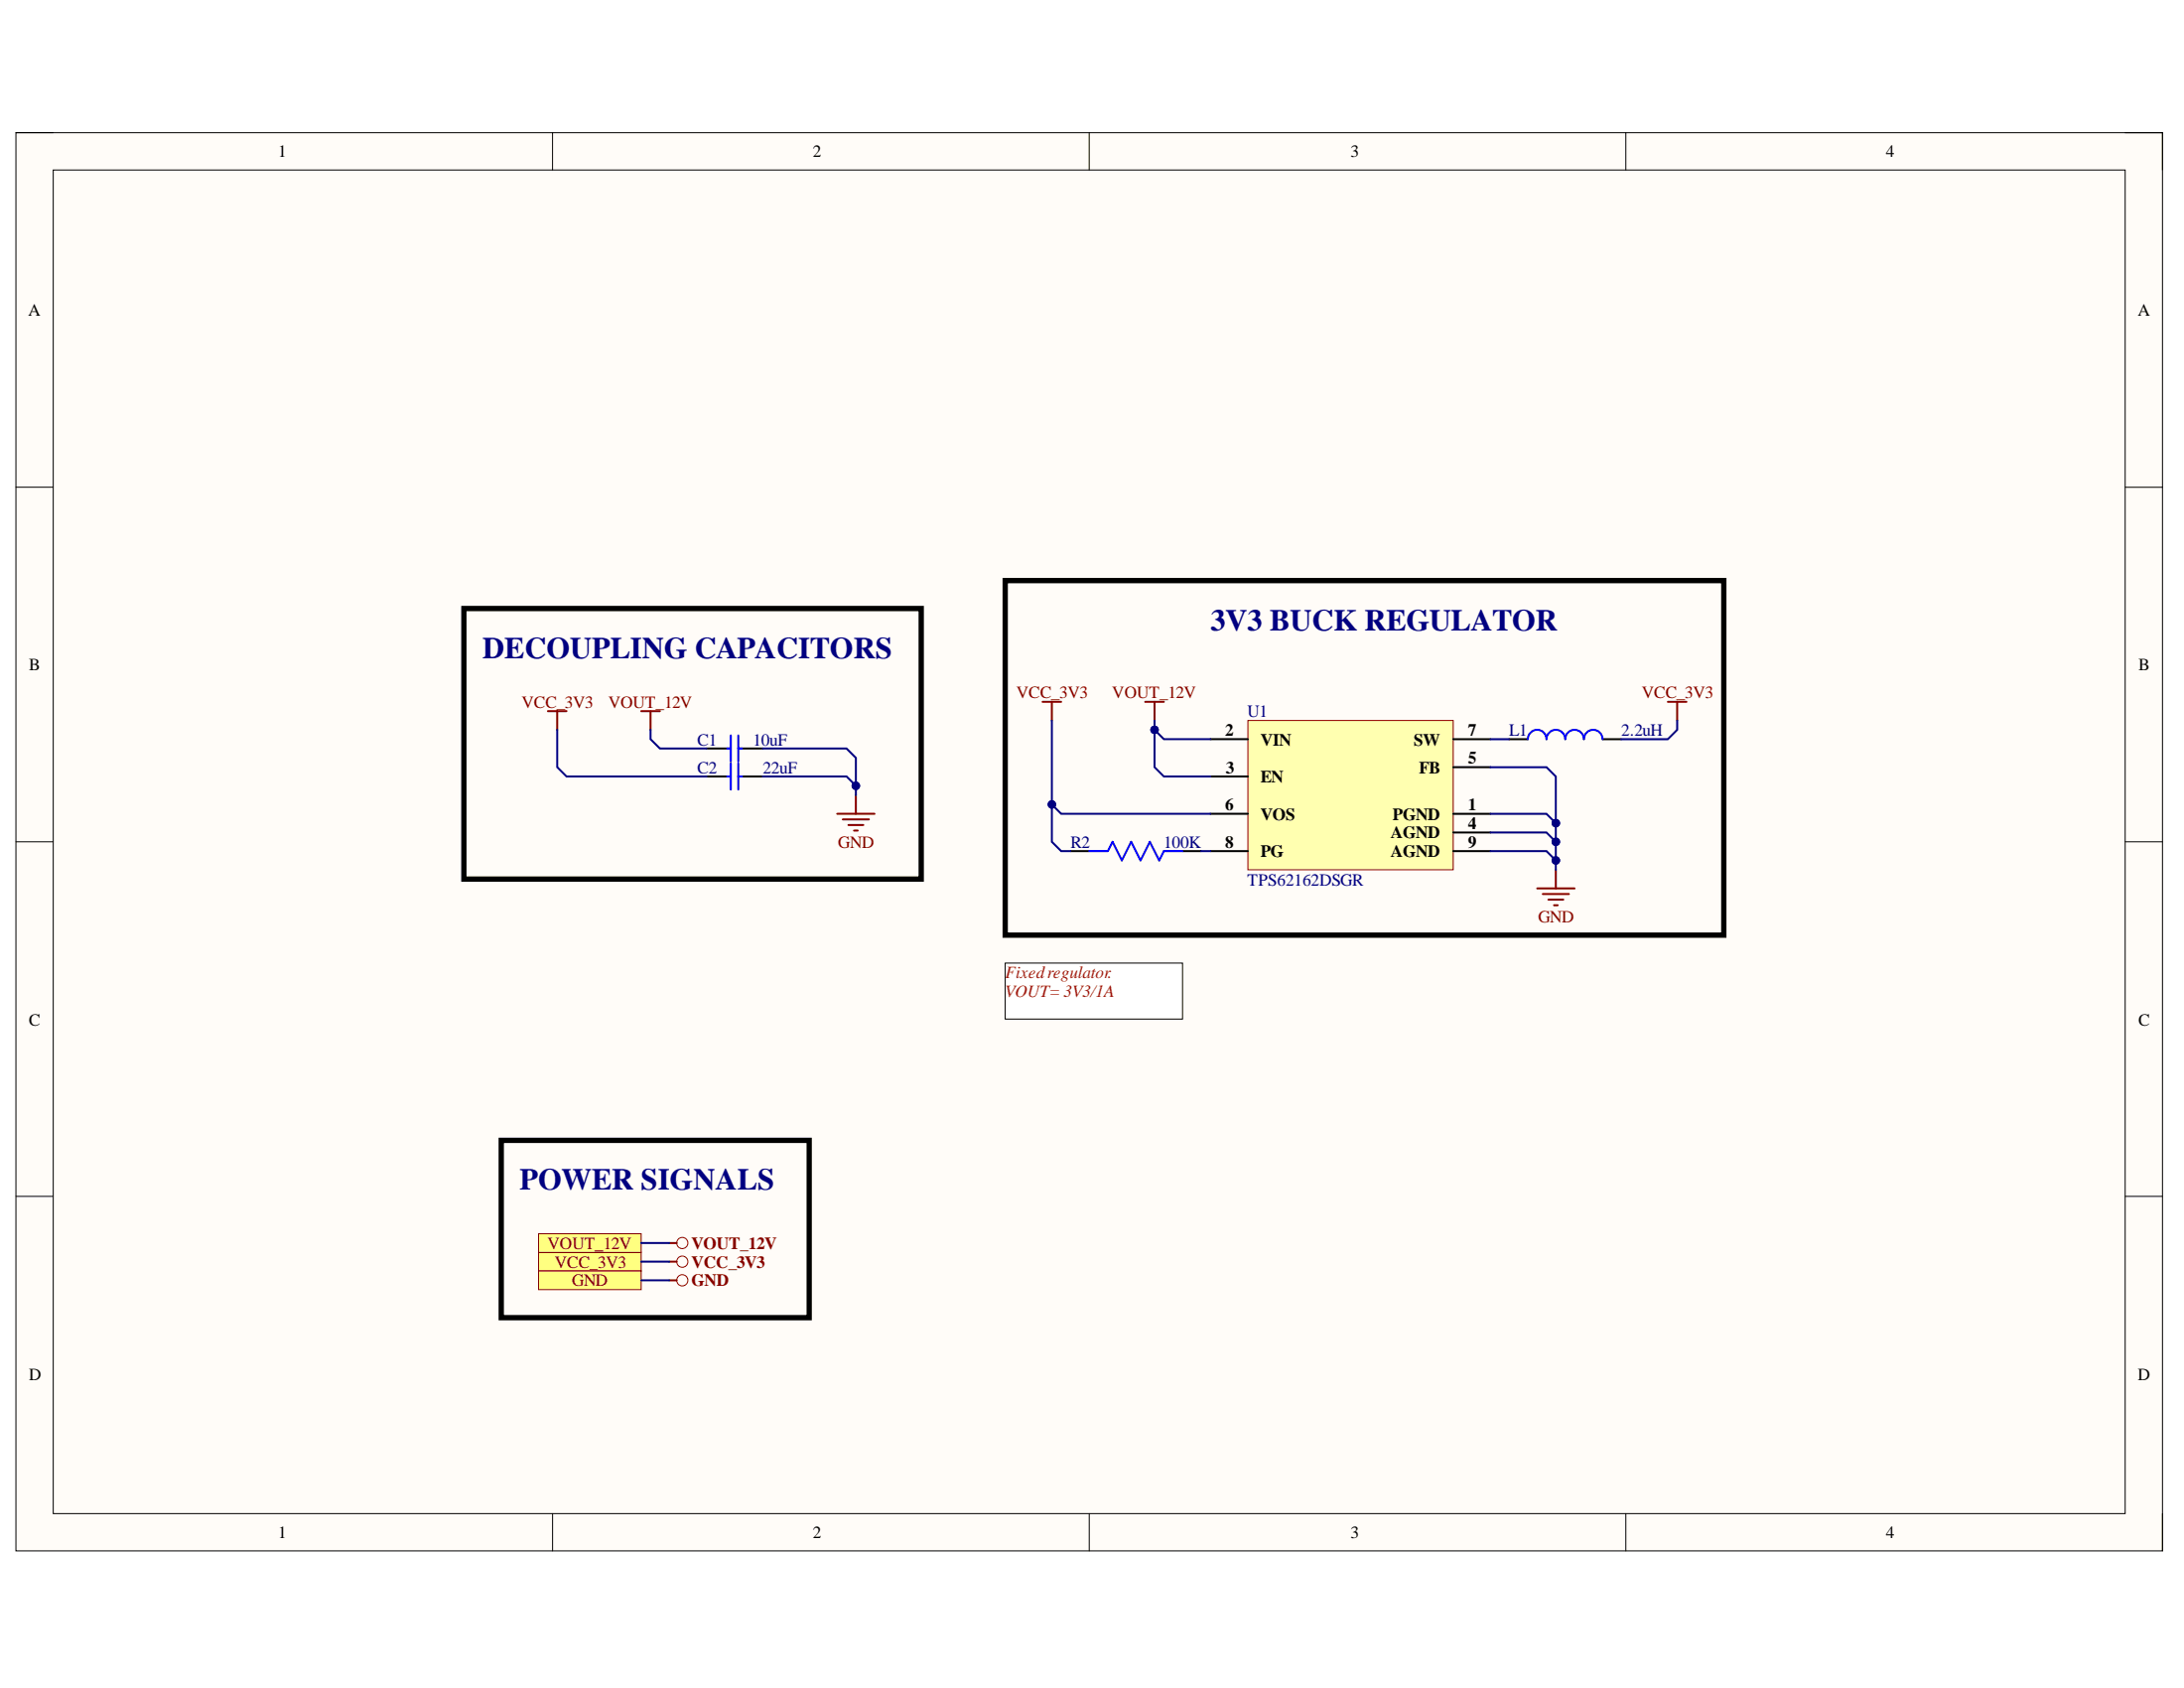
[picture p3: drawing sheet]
<svg xmlns="http://www.w3.org/2000/svg" width="279mm" height="216mm" viewBox="0 0 279 216" stroke-linecap="round" stroke-linejoin="round" font-family="sans-serif">
<path d="M2 17h274.6v181.4h-274.6z" fill-rule="evenodd" fill="#fffcf8"/>
<path d="M2 17h274.6v181.4h-274.6z" fill="none" stroke="#000" stroke-width=".13"/>
<path d="M6.8 21.7h265.1v171.9h-265.1z" fill-rule="evenodd" fill="#fffcf8"/>
<g fill="none" stroke="#000" stroke-width=".13">
<path d="M2 17h4.8M70.7 17v4.7M139.3 17v4.7M208 17v4.7M271.9 17h4.7v4.7M6.8 21.7h265.1v171.9h-265.1zM2 62.3h4.8M271.9 62.3h4.7M2 107.7h4.8M271.9 107.7h4.7M2 153h4.8M271.9 153h4.7"/>
<path d="M70.7 193.6v4.8M139.3 193.6v4.8M208 193.6v4.8M276.6 193.6v4.8"/>
</g>
<path d="M59.3 77.8h58.6v34.6h-58.6z" fill="none" stroke="#000" stroke-width=".68"/>
<g fill="none" stroke="#800000" stroke-width=".25">
<path d="M70.1 91h2.4M71.3 91v2.3M82 91h2.4M83.2 91v2.3M146.5 89.8h2.4M147.7 89.8v2.4M213.4 89.8h2.4M214.6 89.8v2.4M107.1 104.1h4.8M107.8 104.8h3.4M108.5 105.5h1.9M109.3 106.2h.4"/>
<path d="M109.5 101.7v2.4M196.7 113.6h4.7M197.4 114.4h3.3M198.1 115.1h1.9M198.8 115.8h.5M199 111.2v2.4"/>
</g>
<path d="M128.6 123.2h22.7v7.1h-22.7z" fill-rule="evenodd" fill="#fff"/>
<path d="M128.6 123.2h22.7v7.1h-22.7z" fill="none" stroke="#000" stroke-width=".13"/>
<path d="M68.9 160.2h13.1v2.4h-13.1z" fill-rule="evenodd" fill="#ffff80"/>
<g fill="none" stroke="#800000" stroke-width=".13">
<path d="M68.9 160.2h13.1v2.4h-13.1z"/>
<circle cx="87.3" cy="161.4" r=".72"/>
</g>
<path d="M85.6 161.4h1" fill="none" stroke="#800000" stroke-width=".25"/>
<path d="M68.9 162.6h13.1v2.3h-13.1z" fill-rule="evenodd" fill="#ffff80"/>
<g fill="none" stroke="#800000" stroke-width=".13">
<path d="M68.9 162.6h13.1v2.3h-13.1z"/>
<circle cx="87.3" cy="163.8" r=".72"/>
</g>
<path d="M85.6 163.8h1" fill="none" stroke="#800000" stroke-width=".25"/>
<path d="M68.9 157.8h13.1v2.4h-13.1z" fill-rule="evenodd" fill="#ffff80"/>
<g fill="none" stroke="#800000" stroke-width=".13">
<path d="M68.9 157.8h13.1v2.4h-13.1z"/>
<circle cx="87.3" cy="159" r=".72"/>
</g>
<path d="M133.4 89.8h2.4M134.6 89.8v2.4M85.6 159h1" fill="none" stroke="#800000" stroke-width=".25"/>
<path d="M128.6 74.3h91.9v45.3h-91.9zM64.1 145.9h39.4v22.6h-39.4z" fill="none" stroke="#000" stroke-width=".68"/>
<path d="M159.6 92.2h26.3v19h-26.3z" fill-rule="evenodd" fill="#ffffb0"/>
<path d="M159.6 92.2h26.3v19h-26.3z" fill="none" stroke="#800000" stroke-width=".13"/>
<g fill="none" stroke="#000" stroke-width=".25">
<path d="M90.4 99.3h3.1M90.4 95.7h3.1M94.4 99.3h3.2M94.4 95.7h3.2M154.9 94.5h4.7M154.9 99.3h4.7M185.9 94.5h4.8M185.9 98.1h4.8M193.1 94.5h2.4M205 94.5h2.4M137 108.9h2.3M151.3 108.9h2.4"/>
<path d="M154.9 104.1h4.7M154.9 108.9h4.7M185.9 104.1h4.8M185.9 106.5h4.8M185.9 108.9h4.8"/>
</g>
<path d="M93 99.3h.5M93 95.7h.5M93.5 94.1v3.3M93.5 97.6v3.4M94.4 94.1v3.3M94.4 97.6v3.4M94.4 99.3h.5M94.4 95.7h.5M195.5 94.5a1.19 1.19 0 0 1 1.2-1.2 1.19 1.19 0 0 1 1.1 1.2 1.2 1.2 0 0 1 1.2-1.2 1.2 1.2 0 0 1 1.2 1.2 1.19 1.19 0 0 1 1.2-1.2 1.19 1.19 0 0 1 1.2 1.2 1.19 1.19 0 0 1 1.2-1.2 1.19 1.19 0 0 1 1.2 1.2M139.3 108.9h2.4l.6-1.2 1.2 2.4 1.2-2.4 1.2 2.4 1.2-2.4 1.2 2.4 .6-1.2h2.4" fill="none" stroke="#00f" stroke-width=".25"/>
<path d="M71.3 93.3v4.8l1.2 1.2h17.9M83.2 93.3v1.2l1.2 1.2h6M97.6 99.3h10.7l1.2 1.2v1.2M214.6 92.2v1.1l-1.2 1.2h-6M82 159h3.6M82 163.8h3.6M82 161.4h3.6" fill="none" stroke="#000080" stroke-width=".25"/>
<circle cx="109.5" cy="100.5" r=".48" fill="#000080"/>
<circle cx="109.5" cy="100.5" r=".48" fill="none" stroke="#000080" stroke-width=".13"/>
<path d="M97.6 95.7h10.7l1.2 1.2v3.6" fill="none" stroke="#000080" stroke-width=".25"/>
<circle cx="109.5" cy="100.5" r=".48" fill="#000080"/>
<circle cx="109.5" cy="100.5" r=".48" fill="none" stroke="#000080" stroke-width=".13"/>
<path d="M147.7 92.2v1.1l1.2 1.2h6" fill="none" stroke="#000080" stroke-width=".25"/>
<circle cx="147.7" cy="93.3" r=".48" fill="#000080"/>
<circle cx="147.7" cy="93.3" r=".48" fill="none" stroke="#000080" stroke-width=".13"/>
<path d="M134.6 92.2v10.7l1.2 1.2h19.1" fill="none" stroke="#000080" stroke-width=".25"/>
<circle cx="134.6" cy="102.9" r=".48" fill="#000080"/>
<circle cx="134.6" cy="102.9" r=".48" fill="none" stroke="#000080" stroke-width=".13"/>
<path d="M190.7 106.5h7.1l1.2 1.2" fill="none" stroke="#000080" stroke-width=".25"/>
<circle cx="199" cy="107.7" r=".48" fill="#000080"/>
<circle cx="199" cy="107.7" r=".48" fill="none" stroke="#000080" stroke-width=".13"/>
<path d="M190.7 104.1h7.1l1.2 1.2v5.9" fill="none" stroke="#000080" stroke-width=".25"/>
<circle cx="199" cy="110.1" r=".48" fill="#000080"/>
<circle cx="199" cy="110.1" r=".48" fill="none" stroke="#000080" stroke-width=".13"/>
<circle cx="199" cy="107.7" r=".48" fill="#000080"/>
<circle cx="199" cy="107.7" r=".48" fill="none" stroke="#000080" stroke-width=".13"/>
<circle cx="199" cy="105.3" r=".48" fill="#000080"/>
<circle cx="199" cy="105.3" r=".48" fill="none" stroke="#000080" stroke-width=".13"/>
<path d="M190.7 108.9h7.1l1.2 1.2" fill="none" stroke="#000080" stroke-width=".25"/>
<circle cx="199" cy="110.1" r=".48" fill="#000080"/>
<circle cx="199" cy="110.1" r=".48" fill="none" stroke="#000080" stroke-width=".13"/>
<path d="M190.7 94.5h2.4M134.6 102.9v4.8l1.2 1.2h1.2M153.7 108.9h1.2" fill="none" stroke="#000080" stroke-width=".25"/>
<circle cx="134.6" cy="102.9" r=".48" fill="#000080"/>
<circle cx="134.6" cy="102.9" r=".48" fill="none" stroke="#000080" stroke-width=".13"/>
<path d="M147.7 93.3v4.8l1.2 1.2h6" fill="none" stroke="#000080" stroke-width=".25"/>
<circle cx="147.7" cy="93.3" r=".48" fill="#000080"/>
<circle cx="147.7" cy="93.3" r=".48" fill="none" stroke="#000080" stroke-width=".13"/>
<path d="M190.7 98.1h7.1l1.2 1.2v6" fill="none" stroke="#000080" stroke-width=".25"/>
<circle cx="199" cy="105.3" r=".48" fill="#000080"/>
<circle cx="199" cy="105.3" r=".48" fill="none" stroke="#000080" stroke-width=".13"/>
<g font-size="3.9" fill="#000080">
<text x="154.9" y="80.6">3V3 BUCK REGULATOR</text>
<text x="61.8" y="84.2">DECOUPLING CAPACITORS</text>
<text x="66.5" y="152.2">POWER SIGNALS</text>
</g>
<g font-size="2.2">
<text x="35.6" y="20.1">1</text>
<text x="104" y="20.1">2</text>
<text x="172.8" y="20.1">3</text>
<text x="241.3" y="20.1">4</text>
<text x="3.6" y="40.4">A</text>
<text x="273.5" y="40.4">A</text>
<text x="3.7" y="85.7">B</text>
<text x="273.6" y="85.7">B</text>
<text x="156.7" y="94.1">2</text>
<text x="161.3" y="95.3">VIN</text>
<text x="180.9" y="95.3">SW</text>
<text x="187.8" y="94.1">7</text>
<text x="156.8" y="98.9">3</text>
<text x="161.3" y="100.1">EN</text>
<text x="181.6" y="98.9">FB</text>
<text x="187.8" y="97.7">5</text>
<text x="156.7" y="103.6">6</text>
<text x="161.3" y="104.9">VOS</text>
<text x="177.9" y="107.2">AGND</text>
<text x="178.2" y="104.9">PGND</text>
<text x="187.8" y="103.6">1</text>
<text x="187.8" y="106.1">4</text>
<text x="156.7" y="108.4">8</text>
<text x="161.3" y="109.6">PG</text>
<text x="177.9" y="109.6">AGND</text>
<text x="187.8" y="108.4">9</text>
<text x="3.7" y="131.1">C</text>
<text x="273.6" y="131.1">C</text>
<text x="3.7" y="176.5">D</text>
<text x="273.5" y="176.5">D</text>
<text x="35.6" y="196.8">1</text>
<text x="104" y="196.8">2</text>
<text x="172.8" y="196.8">3</text>
<text x="241.3" y="196.8">4</text>
</g>
<g font-size="2.2" fill="#800000">
<text x="130" y="89.3">VCC_3V3</text>
<text x="142.3" y="89.3">VOUT_12V</text>
<text x="210" y="89.3">VCC_3V3</text>
<text x="66.7" y="90.5">VCC_3V3</text>
<text x="77.8" y="90.5">VOUT_12V</text>
<text x="107.2" y="108.4">GND</text>
<text x="196.8" y="118">GND</text>
<text x="70" y="159.8">VOUT_12V</text>
<text x="88.5" y="159.8">VOUT_12V</text>
<text x="71" y="162.1">VCC_3V3</text>
<text x="73.2" y="164.5">GND</text>
<text x="88.5" y="162.1">VCC_3V3</text>
<text x="88.5" y="164.5">GND</text>
</g>
<g font-size="2.2" fill="#000080">
<text x="89.2" y="95.3">C1</text>
<text x="96.3" y="95.3">10uF</text>
<text x="159.6" y="91.7">U1</text>
<text x="193" y="94.1">L1</text>
<text x="207.4" y="94.1">2.2uH</text>
<text x="89.2" y="98.9">C2</text>
<text x="97.6" y="98.9">22uF</text>
<text x="137" y="108.4">R2</text>
<text x="148.9" y="108.4">100K</text>
<text x="159.6" y="113.2">TPS62162DSGR</text>
</g>
<g font-size="2.2" fill="#f00">
<text x="128.6" y="125.1">Fixedregulator.</text>
<text x="128.6" y="127.5">VOUT= 3V3/1A</text>
</g>
</svg>
